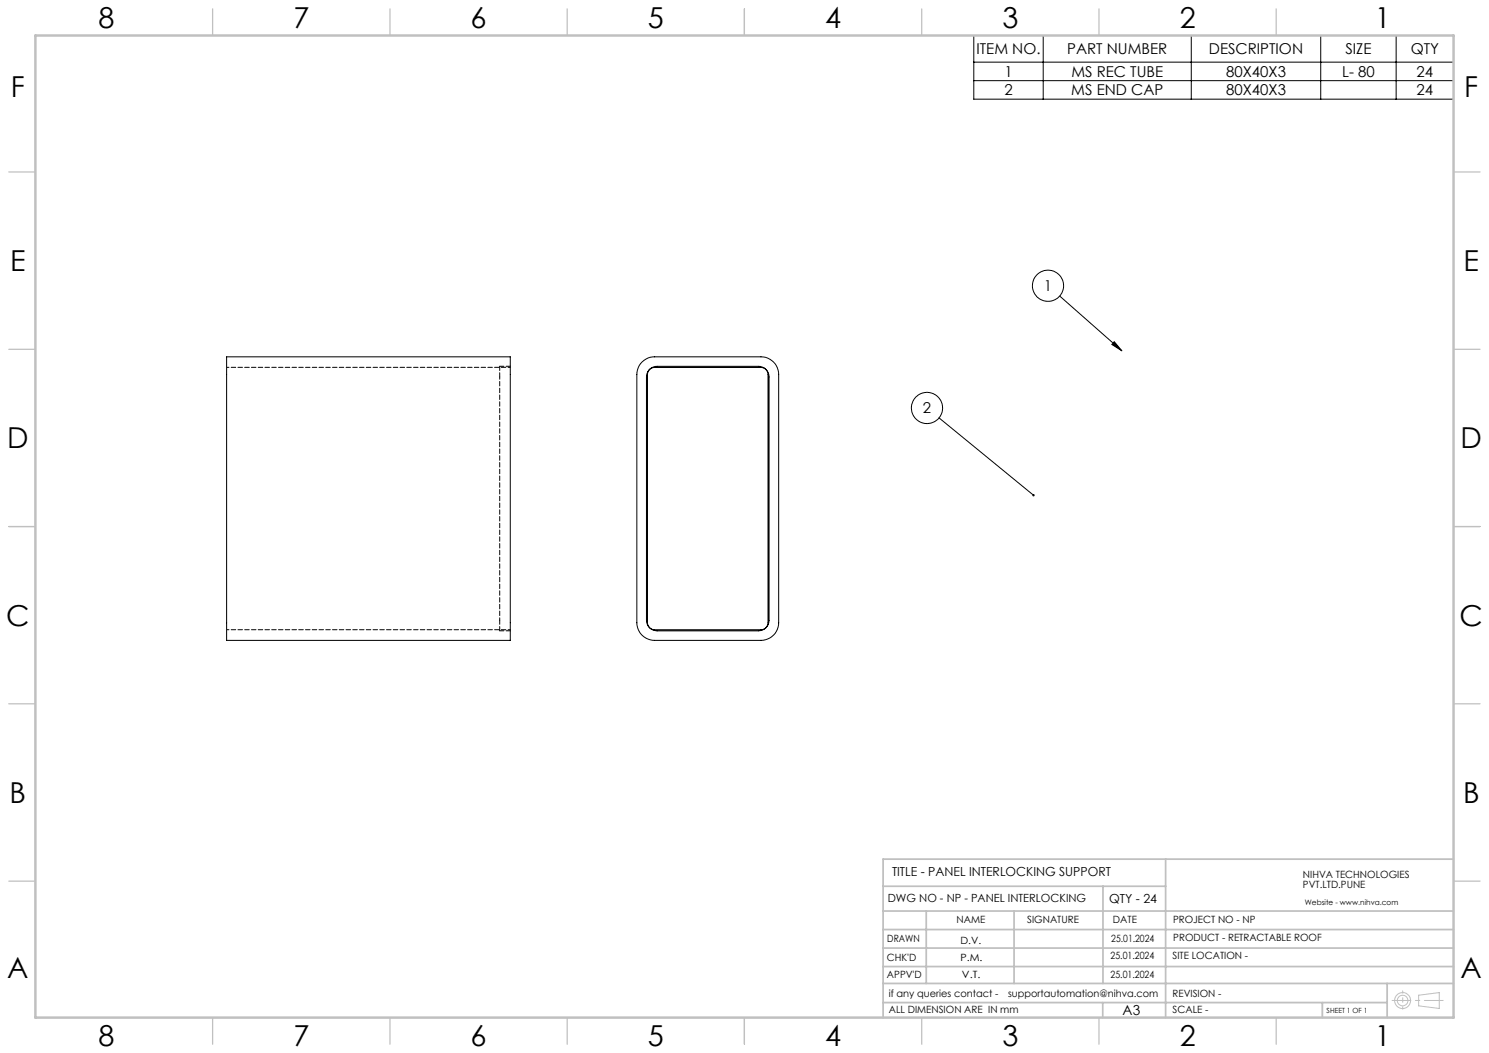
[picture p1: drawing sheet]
<svg xmlns="http://www.w3.org/2000/svg" width="420mm" height="297mm" viewBox="0 0 420 297" stroke-linecap="round" stroke-linejoin="round" font-family="sans-serif">
<g fill="none" stroke="#000" stroke-width=".28">
<path d="M274.7 10h135.3v18h-135.3zM274.7 17.5h135.3M294.3 10v18M336 10v18M372.5 10v18M393.8 10v18M274.7 22.8h135.3M298.9 83.5l17.5 15.5M314.3 96.4l2.1 2.6-2.8-1.8zM63.9 100.6h80v80h-80zM181.1 102.1l1.6-1.1 1.9-.4h30a5 5 0 0 1 5 5v70a5 5 0 0 1-5 5h-30a5 5 0 0 1-5-5v-70l.4-1.9zM183 104.4l.8-.7 1.5-.4h28.6a2.99 2.99 0 0 1 3 3v68.6a3 3 0 0 1-3 3h-28.6a2.99 2.99 0 0 1-2.9-3v-68.6l.1-1z"/>
<path d="M183.2 104.2l.7-.4 .7-.2h30a1.99 1.99 0 0 1 2 2v70a1.99 1.99 0 0 1-2 2h-30a1.99 1.99 0 0 1-2-2v-70l.2-.7zM264.9 117.9l26.6 21.8"/>
<circle cx="295.6" cy="80.6" r="4.4"/>
<circle cx="261.5" cy="115.1" r="4.4"/>
</g>
<g fill="none" stroke="#c0c0c0" stroke-width=".28">
<path d="M400.2 280.7l5.8-.7v4.4l-5.8-.7z"/>
<circle cx="395.6" cy="282.2" r="2.26"/>
<circle cx="395.6" cy="282.2" r="1.49"/>
</g>
<path d="M392.7 282.2h14.4" fill="none" stroke="#c0c0c0" stroke-width=".28" stroke-dasharray="15.2 1.3 1.3 1.3" stroke-dashoffset="9.9"/>
<path d="M395.7 279.5v5.1" fill="none" stroke="#c0c0c0" stroke-width=".28" stroke-dasharray="15.2 1.3 1.3 1.3" stroke-dashoffset="14.6"/>
<g fill="none" stroke="#c0c0c0" stroke-width=".35">
<path d="M60 2.5v7.5M110 2.5v7.5M160 2.5v7.5M210 2.5v7.5M260 2.5v7.5M310 2.5v7.5M360 2.5v7.5M2.5 48.5h7.5M410 48.5h7.5M2.5 98.5h7.5M410 98.5h7.5M2.5 148.5h7.5"/>
<path d="M410 148.5h7.5M2.5 198.5h7.5M410 198.5h7.5M2.5 248.5h7.5M410 248.5h7.5M60 287v7.5M110 287v7.5M160 287v7.5M210 287v7.5M260 287v7.5M310 287v7.5M360 287v7.5"/>
</g>
<g fill="none" stroke="#c0c0c0" stroke-width=".5">
<path d="M249.1 257h160.9M249.1 250h79.7M261.3 257v20.4M286 257v20.4M311.1 250v27.4M328.8 242.3v44.7M410 242.3h-160.9v44.7M249.1 272.6h160.9M249.1 267.4h160.9M249.1 262.2h160.9M249.1 277.4h160.9M391.3 277.4v9.6"/>
<path d="M249.1 282.8h142.2M311 282.8v4.2M373 282.8v4.2"/>
</g>
<path d="M10 10h400v277h-400z" fill="none" stroke="#c0c0c0" stroke-width=".7"/>
<path d="M314.3 96.4l2.1 2.6-2.8-1.8zM291.3 139.4v.5h.4l-.2-.2 .3 .2-.1-.5z" fill="#000"/>
<path d="M141 106.3v-3M141 103.3h3M141 177.9h3M141 177.9v-3" fill="none" stroke="#000" stroke-width=".28" stroke-dasharray="1.3 .6" stroke-dashoffset=".1"/>
<path d="M144 103.6h-80M141 174.9v-68.6M144 177.6h-80" fill="none" stroke="#000" stroke-width=".28" stroke-dasharray="1.3 .6" stroke-dashoffset=".6"/>
<g font-size="8.1">
<text x="27.8" y="8">8</text>
<text x="82.8" y="8">7</text>
<text x="132.8" y="8">6</text>
<text x="182.8" y="8">5</text>
<text x="232.8" y="8">4</text>
<text x="282.8" y="8">3</text>
<text x="332.8" y="8">2</text>
<text x="387.8" y="8">1</text>
<text x="3" y="27.2">F</text>
<text x="413" y="27.2">F</text>
<text x="2.8" y="76.5">E</text>
<text x="412.8" y="76.5">E</text>
<text x="2" y="126.5">D</text>
<text x="412" y="126.5">D</text>
<text x="1.7" y="176.5">C</text>
<text x="411.7" y="176.5">C</text>
<text x="2.7" y="226.5">B</text>
<text x="412.7" y="226.5">B</text>
<text x="2" y="275.7">A</text>
<text x="412" y="275.7">A</text>
<text x="27.8" y="295">8</text>
<text x="82.8" y="295">7</text>
<text x="132.8" y="295">6</text>
<text x="182.8" y="295">5</text>
<text x="232.8" y="295">4</text>
<text x="282.8" y="295">3</text>
<text x="332.8" y="295">2</text>
<text x="387.8" y="295">1</text>
</g>
<g font-size="4.2">
<text x="275.5" y="15.3">ITEM NO.</text>
<text x="301" y="15.3">PART NUMBER</text>
<text x="341" y="15.3">DESCRIPTION</text>
<text x="379.5" y="15.3">SIZE</text>
<text x="397.9" y="15.3">QTY</text>
<text x="283.3" y="21.6">1</text>
<text x="302.2" y="21.6">MS REC TUBE</text>
<text x="345.8" y="21.6">80X40X3</text>
<text x="378.6" y="21.6">L- 80</text>
<text x="399.6" y="21.6">24</text>
<text x="283.3" y="26.9">2</text>
<text x="302.2" y="26.9">MS END CAP</text>
<text x="345.8" y="26.9">80X40X3</text>
<text x="399.6" y="26.9">24</text>
<text x="294.5" y="82.1">1</text>
<text x="260.3" y="116.6">2</text>
</g>
<text font-size="3.9" x="316.7" y="286.4">A3</text>
<g font-size="3.5">
<text x="251.6" y="247.2">TITLE - PANEL INTERLOCKING SUPPORT</text>
<text x="312.9" y="254.8">QTY - 24</text>
</g>
<text font-size="3.2" x="250.4" y="254.5">DWG NO - NP - PANEL INTERLOCKING</text>
<g font-size="2.8">
<text x="367.5" y="247.7">NIHVA TECHNOLOGIES</text>
<text x="367.5" y="250.5">PVT.LTD.PUNE</text>
<text x="269.8" y="260.4">NAME</text>
<text x="289.8" y="260.4">SIGNATURE</text>
<text x="313.9" y="260.5">DATE</text>
<text x="330.9" y="260.5">PROJECT NO - NP</text>
<text x="250.3" y="265.7">DRAWN</text>
<text x="270.9" y="266.1">D.V.</text>
<text x="313.5" y="265.7">25.01.2024</text>
<text x="330.9" y="265.5">PRODUCT - RETRACTABLE ROOF</text>
<text x="250.2" y="271.1">CHK'D</text>
<text x="250.2" y="275.8">APPV'D</text>
<text x="270.9" y="271.1">P.M.</text>
<text x="271.3" y="275.8">V.T.</text>
<text x="313.3" y="270.6">25.01.2024</text>
<text x="313.3" y="275.8">25.01.2024</text>
<text x="330.7" y="270.6">SITE LOCATION -</text>
<text x="250.7" y="281.1">if any queries contact -</text>
<text x="284.3" y="281.1">supportautomation@nihva.com</text>
<text x="330.7" y="281.1">REVISION -</text>
<text x="250.7" y="285.6">ALL DIMENSION ARE IN mm</text>
<text x="330.7" y="285.6">SCALE -</text>
</g>
<text font-size="2.1" x="368.1" y="255.1">Website - www.nihva.com</text>
<text font-size="2" x="374.2" y="285.6">SHEET 1 OF 1</text>
</svg>
